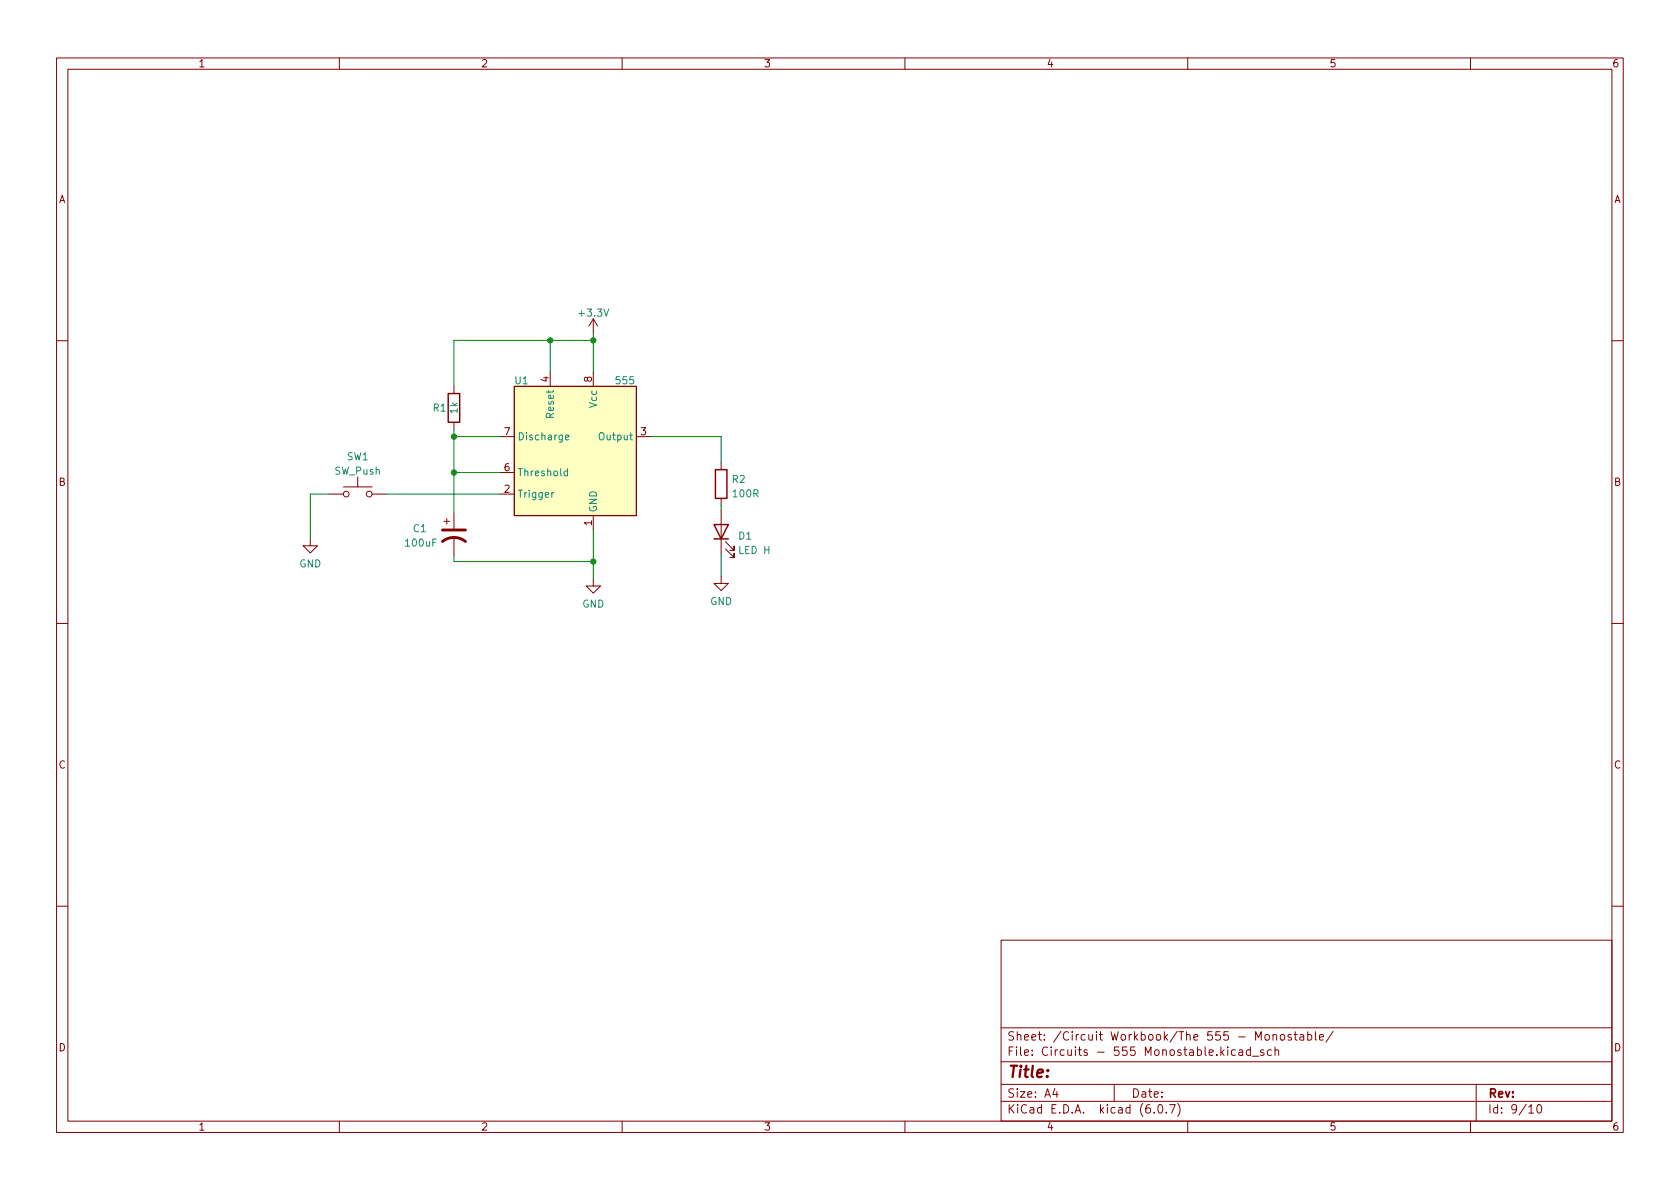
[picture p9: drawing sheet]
<svg xmlns="http://www.w3.org/2000/svg" width="297mm" height="210mm" viewBox="0 0 297 210" stroke-linecap="round" stroke-linejoin="round" font-family="sans-serif">
<g fill="none" stroke="#840000" stroke-width=".18">
<path d="M10 10.2h277v190.1h-277zM12 12.2h273v186.1h-273zM60 10.2v2M110 10.2v2M160 10.2v2M210 10.2v2M260 10.2v2M104.9 56.4l-.8 1.3M104.9 56.4v2.5M104.9 56.4l.8 1.3M10 60.2h2M80.3 68.3v1.3"/>
<path d="M80.3 74.7v1.2M88.4 77.2h2.5M90.9 68.3h21.6v22.9h-21.6zM97.3 65.8v2.5M104.9 65.8v2.5M112.5 77.2h2.6M285 60.2h2M54.9 95.2v1.3h1.2l-1.2 1.3-1.3-1.3h1.3M58.2 87.4h2.5M60.7 86.1h5.1M63.2 84.3v1.8M65.8 87.4h2.5"/>
<path d="M78.5 92.2h1M79 91.7v1M80.3 90.7v2.8M80.3 95v3.3M88.4 87.4h2.5M88.4 83.6h2.5M104.9 91.2v2.5M127.5 81.8v1.3M127.5 88.1v1.3M127.5 90.2v7.6M128.3 97.1l1.5 1.5v-.8v.8h-.8M128.3 95.8l1.5 1.5v-.7v.7h-.8"/>
<path d="M10 110.2h2M104.9 102.4v1.2h1.3l-1.3 1.3-1.3-1.3h1.3M127.5 101.9v1.3h1.3l-1.3 1.2-1.3-1.2h1.3M285 110.2h2M10 160.2h2M177 166.3h108v32h-108zM285 160.2h2M60 198.3v2M110 198.3v2M160 198.3v2M177 194.8h108M177 191.8h108"/>
<path d="M177 187.8h108M177 181.8h108M186.5 192.5l-.4 1h1M186.9 193v1M197 191.8v3M204.1 196.7v.1M204.9 195.4l.2-.1a.81 .81 0 0 1 .6 .7 .81 .81 0 0 1-.3 .8h-.2a.81 .81 0 0 1-.6-.6 .81 .81 0 0 1 .3-.8zM206.2 196.7v.1M206.8 195.3h1l-.7 1.5M208.2 195.1a1.72 1.72 0 0 1 0 2.3M210 198.3v2M217.1 185.1v.2"/>
<path d="M217.1 185.6v1M218.4 185.7l-.4-.1-.3 .3v.4l.2 .3h.5M219.1 185.7h.5l.1 .9M219.7 186l-.5 .1a.29 .29 0 0 0-.2 .2 .29 .29 0 0 0 .2 .3h.5M221.1 185.7l-.5-.1-.2 .3v.4l.1 .3h.6M221.1 185.1v1.5M221.4 186.8h1.2M223.4 185.7l-.3-.1-.2 .2v.3l.5 .1v.4h-.5M223.8 183l.3-.1 .3 .3v.4l-.3 .3h-.3l-.2-.3v-.4zM224.8 185.7l-.4-.1-.3 .3v.4l.1 .3h.6M225.1 183.1l.2-.2 .3 .1 .1 .9M225.1 182.9v1"/>
<path d="M225.4 185.8l.2-.2 .4 .1 .1 .9M225.4 185.1v1.5M226.4 183.1l.2-.2 .5 .2v.5l-.1 .3h-.4l-.2-.1zM228.3 183l-.4-.1-.2 .2 .1 .3 .5 .1v.4h-.6M228.8 182.9h.6M229 182.4v1.3l.4 .2M229.9 183h.5l.1 .9M230.5 183.3l-.5 .1a.29 .29 0 0 0-.2 .2 .29 .29 0 0 0 .2 .3h.5M231.2 183l.4-.1 .3 .3v.4l-.1 .3h-.6M231.2 182.4v1.5M232.6 182.4v1.3l.2 .2M233.3 183.4l.7-.1-.1-.3-.4-.1-.2 .2 .1 .8h.5"/>
<path d="M235.7 182.4l-1.3 1.9M260 198.3v2M261 191.8v6.5M270.3 195.8l.4-.5v1.5M270.3 196.8h.9M271.9 195.4l.2-.1a.81 .81 0 0 1 .6 .7 .81 .81 0 0 1-.3 .8h-.2a.81 .81 0 0 1-.6-.6 .81 .81 0 0 1 .3-.8z"/>
<circle cx="61.2" cy="87.4" r=".51"/>
<circle cx="65.3" cy="87.4" r=".51"/>
</g>
<path d="M90.9 68.3h21.6v22.9h-21.6z" fill="#ffffc2" stroke="#ffffc2" stroke-width=".18"/>
<path d="M100 77.4l.6-.2-.1-.2-.3-.1-.2 .2v.6h.5M97.9 87.1l-.3 .2M100.3 83.3h-.3l-.3 .2 .2 .6h.4M100.3 82.9v1.2" fill="none" stroke="#008484" stroke-width=".18"/>
<path d="M79.2 69.6h2.1v5.1h-2.1zM126.2 92.8h2.6l-1.3 2.5zM126.2 95.3h2.6M126.5 83.1h2v5h-2z" fill="none" stroke="#840000" stroke-width=".25"/>
<path d="M78.2 95.8a3.3 3.3 0 0 1 4.1 0M78.2 93.7h4.1" fill="none" stroke="#840000" stroke-width=".51"/>
<g fill="none" stroke="#008400" stroke-width=".18">
<path d="M104.9 58.9v6.9M80.3 77.2h8.1M80.3 75.9v14.8M97.3 60.2v5.6M104.9 60.2h-24.6v8.1M115.1 77.2h12.4v4.6M58.2 87.4h-3.3v7.8M68.3 87.4h20.1M80.3 98.3v1h24.6M80.3 83.6h8.1M104.9 93.7v8.7M127.5 89.4v.8"/>
<path d="M127.5 97.8v4.1"/>
</g>
<g fill="#008400" stroke="#008400" stroke-width=".18">
<circle cx="104.9" cy="60.2" r=".46"/>
<circle cx="104.9" cy="99.3" r=".46"/>
<circle cx="80.3" cy="77.2" r=".46"/>
<circle cx="97.3" cy="60.2" r=".46"/>
<circle cx="80.3" cy="83.6" r=".46"/>
</g>
<text font-size="2.8" fill="#840000" x="178" y="190.6">Title:</text>
<g font-size="2.1" fill="#840000">
<text x="178" y="184">Sheet: /Circuit Workbook/The 555 - Monostable/</text>
<text x="178" y="186.7">File: Circuits - 555 Monostable.kicad_sch</text>
<text x="178" y="196.9">KiCad E.D.A. kicad (6.0.7)</text>
<text x="178" y="194.1">Size: A4</text>
<text x="200" y="194.1">Date:</text>
<text x="263" y="194.1">Rev:</text>
<text x="263" y="196.9">Id: 9/10</text>
</g>
<g font-size="1.8" fill="#840000">
<text x="35" y="11.9">1</text>
<text x="85" y="11.9">2</text>
<text x="135" y="11.9">3</text>
<text x="185" y="11.9">4</text>
<text x="235" y="11.9">5</text>
<text x="285" y="11.9">6</text>
<text x="10.3" y="35.9">A</text>
<text x="285.3" y="35.9">A</text>
<text x="97" y="67.5" transform="rotate(-90 97 67.5)">4</text>
<text x="104.6" y="67.5" transform="rotate(-90 104.6 67.5)">8</text>
<text x="89.2" y="77">7</text>
<text x="113.3" y="77">3</text>
<text x="89.2" y="83.3">6</text>
<text x="10.3" y="85.9">B</text>
<text x="89.2" y="87.1">2</text>
<text x="285.3" y="85.9">B</text>
<text x="104.6" y="92.9" transform="rotate(-90 104.6 92.9)">1</text>
<text x="10.3" y="135.9">C</text>
<text x="285.3" y="135.9">C</text>
<text x="10.3" y="185.9">D</text>
<text x="285.3" y="185.9">D</text>
<text x="35" y="199.9">1</text>
<text x="85" y="199.9">2</text>
<text x="135" y="199.9">3</text>
<text x="185" y="199.9">4</text>
<text x="235" y="199.9">5</text>
<text x="285" y="199.9">6</text>
</g>
<g font-size="1.8" fill="#008484">
<text x="102.6" y="56">+3.3V</text>
<text x="91.1" y="67.9">U1</text>
<text x="105.5" y="72" transform="rotate(-90 105.5 72)">Vcc</text>
<text x="109" y="67.9">555</text>
<text x="76.6" y="72.8">R1</text>
<text x="80.9" y="73.1" transform="rotate(-90 80.9 73.1)">1k</text>
<text x="91.4" y="77.8">Discharge</text>
<text x="97.9" y="73.6" transform="rotate(-90 97.9 73.6)">Reset</text>
<text x="106.2" y="77.8">Output</text>
<text x="59.2" y="83.9">SW_Push</text>
<text x="61.3" y="81.4">SW1</text>
<text x="91.4" y="88">Trigger</text>
<text x="91.4" y="84.2">Threshold</text>
<text x="129.5" y="85.4">R2</text>
<text x="129.7" y="87.9">100R</text>
<text x="73.1" y="94.1">C1</text>
<text x="105.5" y="90.7" transform="rotate(-90 105.5 90.7)">GND</text>
<text x="130.6" y="95.4">D1</text>
<text x="52.9" y="100.3">GND</text>
<text x="71.8" y="96.6">100uF</text>
<text x="130.7" y="97.9">LED H</text>
<text x="102.9" y="107.4">GND</text>
<text x="125.5" y="107">GND</text>
</g>
</svg>
